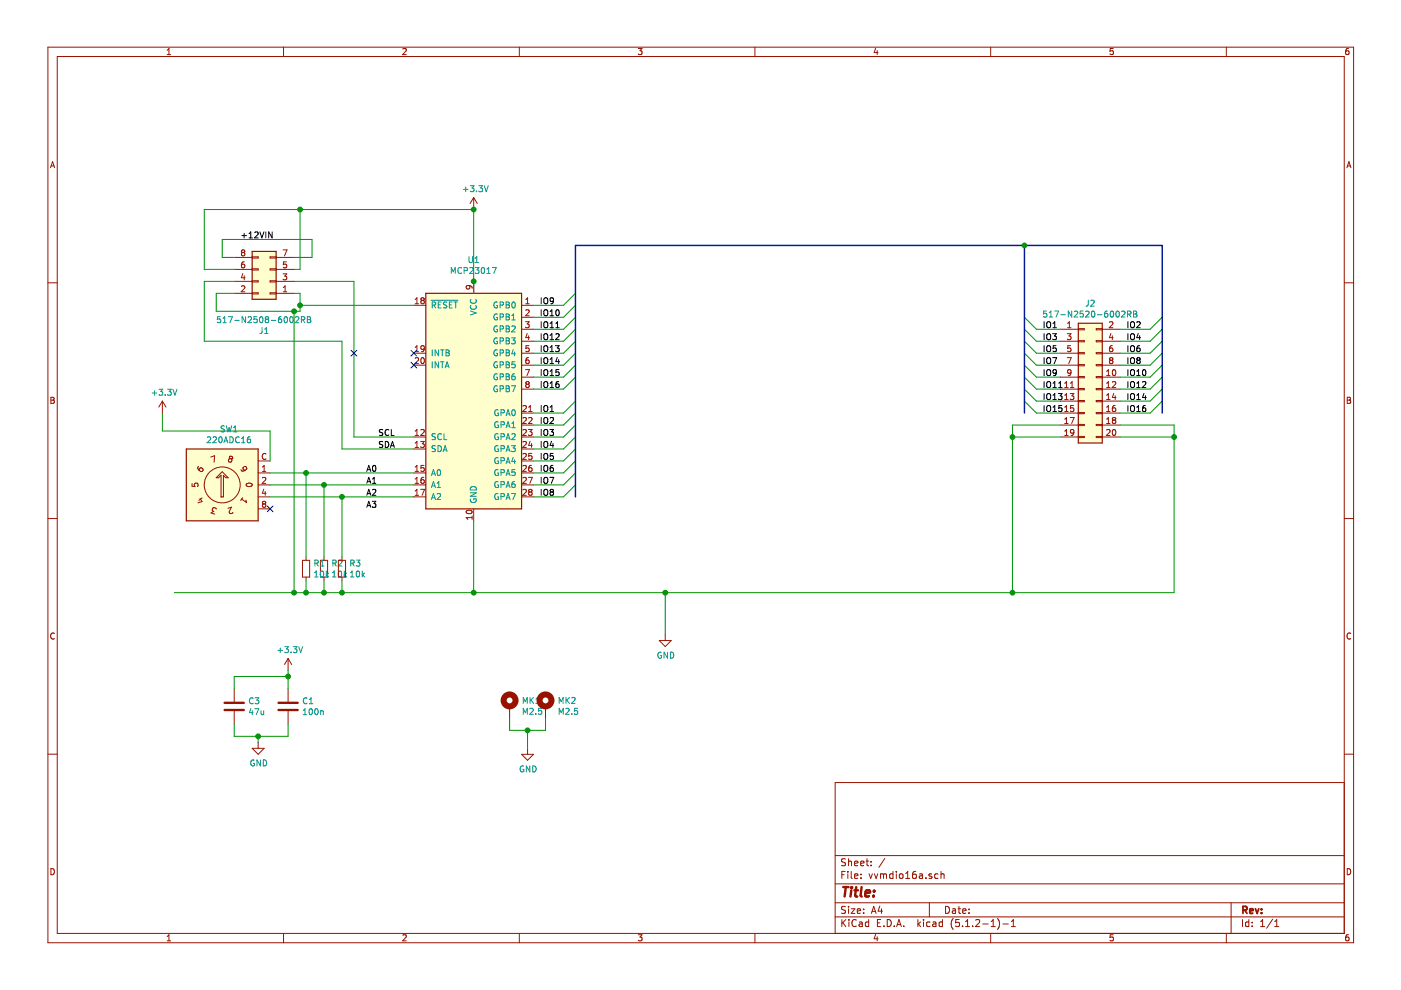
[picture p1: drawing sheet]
EESchema Schematic File Version 4
LIBS:vvmdio16a-cache
EELAYER 29 0
EELAYER END
$Descr A4 11693 8268
encoding utf-8
Sheet 1 1
Title ""
Date ""
Rev ""
Comp ""
Comment1 ""
Comment2 ""
Comment3 ""
Comment4 ""
$EndDescr
$Comp
L power:GND #PWR0101
U 1 1
P 5550 5300
F 0 "#PWR0101" H 5550 5050 50  0001 C CNN
F 1 "GND" H 5555 5127 50  0000 C CNN
F 2 "" H 5550 5300 50  0001 C CNN
F 3 "" H 5550 5300 50  0001 C CNN
	1    5550 5300
	1    0    0    -1  
$EndComp
Wire Wire Line
	5550 4950 5550 5300
$Comp
L power:+3.3V #PWR0102
U 1 1
P 3950 1750
F 0 "#PWR0102" H 3950 1600 50  0001 C CNN
F 1 "+3.3V" H 3965 1923 50  0000 C CNN
F 2 "" H 3950 1750 50  0001 C CNN
F 3 "" H 3950 1750 50  0001 C CNN
	1    3950 1750
	1    0    0    -1  
$EndComp
$Comp
L conn:Conn_02x10_Odd_Even J2
U 1 1
P 9050 3150
F 0 "J2" H 9100 3767 50  0000 C CNN
F 1 "517-N2520-6002RB" H 9100 3676 50  0000 C CNN
F 2 "Connectors_IDC:IDC-Header_2x10_Pitch2.54mm_Straight" H 9050 3150 50  0001 C CNN
F 3 "~" H 9050 3150 50  0001 C CNN
	1    9050 3150
	1    0    0    -1  
$EndComp
Wire Wire Line
	3950 4950 5550 4950
Wire Bus Line
	8550 2050 9700 2050
Entry Wire Line
	8550 2650 8650 2750
Entry Wire Line
	8550 2750 8650 2850
Wire Wire Line
	8650 2750 8850 2750
Wire Wire Line
	8650 2850 8850 2850
Entry Wire Line
	9600 2850 9700 2750
Entry Wire Line
	9600 2750 9700 2650
Wire Wire Line
	9600 2750 9350 2750
Wire Wire Line
	9600 2850 9350 2850
Text Label 8700 2750 0    50   ~ 0
IO1
Text Label 8700 2850 0    50   ~ 0
IO3
Text Label 9400 2750 0    50   ~ 0
IO2
Text Label 9400 2850 0    50   ~ 0
IO4
Wire Wire Line
	8850 2950 8650 2950
Wire Wire Line
	8850 3050 8650 3050
Wire Wire Line
	8650 3150 8850 3150
Wire Wire Line
	8650 3250 8850 3250
Wire Wire Line
	8650 3350 8850 3350
Wire Wire Line
	8650 3450 8850 3450
Wire Wire Line
	9600 2950 9350 2950
Wire Wire Line
	9600 3050 9350 3050
Wire Wire Line
	9600 3150 9350 3150
Wire Wire Line
	9600 3250 9350 3250
Wire Wire Line
	9600 3350 9350 3350
Wire Wire Line
	9600 3450 9350 3450
Entry Wire Line
	9600 2950 9700 2850
Entry Wire Line
	9600 3050 9700 2950
Entry Wire Line
	9600 3150 9700 3050
Entry Wire Line
	9600 3250 9700 3150
Entry Wire Line
	9600 3350 9700 3250
Entry Wire Line
	9600 3450 9700 3350
Entry Wire Line
	8550 2850 8650 2950
Entry Wire Line
	8550 2950 8650 3050
Entry Wire Line
	8550 3050 8650 3150
Entry Wire Line
	8550 3150 8650 3250
Entry Wire Line
	8550 3250 8650 3350
Entry Wire Line
	8550 3350 8650 3450
Text Label 8700 2950 0    50   ~ 0
IO5
Text Label 8700 3050 0    50   ~ 0
IO7
Text Label 8700 3150 0    50   ~ 0
IO9
Text Label 8700 3250 0    50   ~ 0
IO11
Text Label 8700 3350 0    50   ~ 0
IO13
Text Label 8700 3450 0    50   ~ 0
IO15
Text Label 9400 2950 0    50   ~ 0
IO6
Text Label 9400 3050 0    50   ~ 0
IO8
Text Label 9400 3150 0    50   ~ 0
IO10
Text Label 9400 3250 0    50   ~ 0
IO12
Text Label 9400 3350 0    50   ~ 0
IO14
Text Label 9400 3450 0    50   ~ 0
IO16
$Comp
L conn:Conn_02x04_Odd_Even J1
U 1 1
P 2250 2350
F 0 "J1" H 2300 2767 50  0000 C CNN
F 1 "517-N2508-6002RB" H 2300 2676 50  0000 C CNN
F 2 "Connector-IDC:IDC-Header_2x04_P2.54mm_Vertical" H 2250 2350 50  0001 C CNN
F 3 "~" H 2250 2350 50  0001 C CNN
	1    2250 2350
	-1   0    0    1   
$EndComp
Wire Wire Line
	2250 3950 2550 3950
Wire Wire Line
	3450 4050 2700 4050
Wire Wire Line
	2250 4150 2850 4150
$Comp
L device:R_Small R2
U 1 1
P 2700 4750
F 0 "R2" H 2759 4796 50  0000 L CNN
F 1 "10k" H 2759 4705 50  0000 L CNN
F 2 "Resistors_SMD:R_0805_HandSoldering" H 2700 4750 50  0001 C CNN
F 3 "" H 2700 4750 50  0001 C CNN
	1    2700 4750
	1    0    0    -1  
$EndComp
$Comp
L device:R_Small R3
U 1 1
P 2850 4750
F 0 "R3" H 2909 4796 50  0000 L CNN
F 1 "10k" H 2909 4705 50  0000 L CNN
F 2 "Resistors_SMD:R_0805_HandSoldering" H 2850 4750 50  0001 C CNN
F 3 "" H 2850 4750 50  0001 C CNN
	1    2850 4750
	1    0    0    -1  
$EndComp
Wire Wire Line
	2850 4650 2850 4150
Connection ~ 2850 4150
Wire Wire Line
	2850 4150 3450 4150
Wire Wire Line
	2700 4650 2700 4050
Connection ~ 2700 4050
Wire Wire Line
	2700 4050 2250 4050
$Comp
L device:R_Small R1
U 1 1
P 2550 4750
F 0 "R1" H 2609 4796 50  0000 L CNN
F 1 "10k" H 2609 4705 50  0000 L CNN
F 2 "Resistors_SMD:R_0805_HandSoldering" H 2550 4750 50  0001 C CNN
F 3 "" H 2550 4750 50  0001 C CNN
	1    2550 4750
	1    0    0    -1  
$EndComp
Wire Wire Line
	2550 4650 2550 3950
Connection ~ 2550 3950
Wire Wire Line
	2550 3950 3450 3950
Connection ~ 3950 4950
Wire Wire Line
	2850 4850 2850 4950
Wire Wire Line
	2700 4850 2700 4950
Wire Wire Line
	2700 4950 2850 4950
Connection ~ 2850 4950
Wire Wire Line
	2550 4850 2550 4950
Wire Wire Line
	2550 4950 2700 4950
Connection ~ 2700 4950
Connection ~ 2550 4950
Text Label 3150 3650 0    50   ~ 0
SCL
Text Label 3150 3750 0    50   ~ 0
SDA
$Comp
L device:C C1
U 1 1
P 2400 5900
F 0 "C1" H 2515 5946 50  0000 L CNN
F 1 "100n" H 2515 5855 50  0000 L CNN
F 2 "Capacitors_SMD:C_0805_HandSoldering" H 2438 5750 50  0001 C CNN
F 3 "" H 2400 5900 50  0001 C CNN
	1    2400 5900
	1    0    0    -1  
$EndComp
$Comp
L power:GND #PWR0104
U 1 1
P 2150 6200
F 0 "#PWR0104" H 2150 5950 50  0001 C CNN
F 1 "GND" H 2155 6027 50  0000 C CNN
F 2 "" H 2150 6200 50  0001 C CNN
F 3 "" H 2150 6200 50  0001 C CNN
	1    2150 6200
	1    0    0    -1  
$EndComp
$Comp
L power:+3.3V #PWR0106
U 1 1
P 2400 5600
F 0 "#PWR0106" H 2400 5450 50  0001 C CNN
F 1 "+3.3V" H 2415 5773 50  0000 C CNN
F 2 "" H 2400 5600 50  0001 C CNN
F 3 "" H 2400 5600 50  0001 C CNN
	1    2400 5600
	1    0    0    -1  
$EndComp
Wire Wire Line
	2400 5600 2400 5650
Wire Wire Line
	2150 6150 2150 6200
Wire Wire Line
	2400 6050 2400 6150
Wire Wire Line
	2400 6150 2150 6150
$Comp
L device:C C3
U 1 1
P 1950 5900
F 0 "C3" H 2065 5946 50  0000 L CNN
F 1 "47u" H 2065 5855 50  0000 L CNN
F 2 "Capacitors_SMD:C_0805_HandSoldering" H 1988 5750 50  0001 C CNN
F 3 "" H 1950 5900 50  0001 C CNN
	1    1950 5900
	1    0    0    -1  
$EndComp
Wire Wire Line
	1950 6050 1950 6150
Wire Wire Line
	1950 6150 2150 6150
Wire Wire Line
	1950 5750 1950 5650
Wire Wire Line
	1950 5650 2400 5650
Connection ~ 2400 5650
Wire Wire Line
	2400 5650 2400 5750
$Comp
L mechanical:Mounting_Hole_PAD MK1
U 1 1
P 4250 5900
F 0 "MK1" H 4350 5949 50  0000 L CNN
F 1 "M2.5" H 4350 5858 50  0000 L CNN
F 2 "Mounting_Holes:MountingHole_2.7mm_M2.5_DIN965_Pad" H 4250 5900 50  0001 C CNN
F 3 "" H 4250 5900 50  0001 C CNN
	1    4250 5900
	1    0    0    -1  
$EndComp
$Comp
L mechanical:Mounting_Hole_PAD MK2
U 1 1
P 4550 5900
F 0 "MK2" H 4650 5949 50  0000 L CNN
F 1 "M2.5" H 4650 5858 50  0000 L CNN
F 2 "Mounting_Holes:MountingHole_2.7mm_M2.5_DIN965_Pad" H 4550 5900 50  0001 C CNN
F 3 "" H 4550 5900 50  0001 C CNN
	1    4550 5900
	1    0    0    -1  
$EndComp
$Comp
L power:GND #PWR0107
U 1 1
P 4400 6250
F 0 "#PWR0107" H 4400 6000 50  0001 C CNN
F 1 "GND" H 4405 6077 50  0000 C CNN
F 2 "" H 4400 6250 50  0001 C CNN
F 3 "" H 4400 6250 50  0001 C CNN
	1    4400 6250
	1    0    0    -1  
$EndComp
Wire Wire Line
	4250 6000 4250 6100
Wire Wire Line
	8450 3550 8850 3550
Wire Wire Line
	9350 3550 9800 3550
Wire Wire Line
	8450 3650 8450 3550
Wire Wire Line
	8450 3650 8850 3650
Wire Wire Line
	9800 3650 9800 3550
Wire Wire Line
	9350 3650 9800 3650
Wire Wire Line
	2250 3850 2250 3600
Wire Wire Line
	2250 3600 1350 3600
$Comp
L Switch:SW_Coded_SH-7010 SW1
U 1 1
P 1850 4050
F 0 "SW1" H 1907 4517 50  0000 C CNN
F 1 "220ADC16" H 1907 4426 50  0000 C CNN
F 2 "Buttons_Switches_THT:Nidec_Copal_SH-7010C" H 1550 3600 50  0001 L CNN
F 3 "https://www.nidec-copal-electronics.com/e/catalog/switch/sh-7000.pdf" H 1850 4050 50  0001 C CNN
	1    1850 4050
	1    0    0    -1  
$EndComp
Text Label 3050 3950 0    50   ~ 0
A0
Text Label 3050 4050 0    50   ~ 0
A1
Text Label 3050 4150 0    50   ~ 0
A2
Text Label 3050 4250 0    50   ~ 0
A3
Wire Wire Line
	4250 6100 4400 6100
Wire Wire Line
	4400 6100 4400 6250
Wire Wire Line
	4400 6100 4550 6100
Wire Wire Line
	4550 6100 4550 6000
Connection ~ 4400 6100
$Comp
L power:+3.3V #PWR0108
U 1 1
P 1350 3450
F 0 "#PWR0108" H 1350 3300 50  0001 C CNN
F 1 "+3.3V" H 1365 3623 50  0000 C CNN
F 2 "" H 1350 3450 50  0001 C CNN
F 3 "" H 1350 3450 50  0001 C CNN
	1    1350 3450
	1    0    0    -1  
$EndComp
Wire Wire Line
	1350 3450 1350 3600
Wire Wire Line
	1700 2850 1700 2350
Wire Wire Line
	1700 2350 1950 2350
Wire Wire Line
	1950 2450 1800 2450
Wire Wire Line
	1800 2450 1800 2600
Wire Wire Line
	1800 2600 2450 2600
Wire Wire Line
	2450 2450 2500 2450
Wire Wire Line
	1950 2250 1700 2250
Wire Wire Line
	1700 2250 1700 1750
Wire Wire Line
	1700 1750 2500 1750
Wire Wire Line
	2450 2250 2500 2250
Wire Wire Line
	2500 2250 2500 1750
Connection ~ 2500 1750
Wire Wire Line
	2500 1750 3950 1750
Wire Wire Line
	2450 2150 2600 2150
Wire Wire Line
	2600 2150 2600 2000
Wire Wire Line
	2600 2000 1850 2000
Wire Wire Line
	1850 2000 1850 2150
Wire Wire Line
	1850 2150 1950 2150
Text Label 2000 2000 0    50   ~ 0
+12VIN
Connection ~ 2150 6150
Wire Wire Line
	5550 4950 8450 4950
Wire Wire Line
	8450 4950 8450 3650
Connection ~ 5550 4950
Connection ~ 8450 3650
Wire Wire Line
	8450 4950 9800 4950
Wire Wire Line
	9800 4950 9800 3650
Connection ~ 8450 4950
Connection ~ 9800 3650
$Comp
L microchip:MCP23017 U1
U 1 1
P 3950 3350
F 0 "U1" H 3950 4531 50  0000 C CNN
F 1 "MCP23017" H 3950 4440 50  0000 C CNN
F 2 "SMD_Packages:SOIC-28" H 4000 2400 50  0001 L CNN
F 3 "http://ww1.microchip.com/downloads/en/DeviceDoc/20001952C.pdf" H 4200 4350 50  0001 C CNN
	1    3950 3350
	-1   0    0    -1  
$EndComp
Wire Wire Line
	3950 2350 3950 2450
Wire Wire Line
	3950 1750 3950 2350
Connection ~ 3950 1750
Connection ~ 3950 2350
Wire Wire Line
	3950 4350 3950 4950
NoConn ~ 2250 4250
Wire Wire Line
	2850 4950 3950 4950
Wire Wire Line
	2850 3750 2850 2850
Wire Wire Line
	2850 2850 1700 2850
Wire Wire Line
	2850 3750 3450 3750
Wire Wire Line
	3450 3650 2950 3650
Wire Wire Line
	2950 3650 2950 2350
Wire Wire Line
	2450 2350 2950 2350
Wire Wire Line
	2500 2450 2500 2550
Wire Wire Line
	3450 2550 2500 2550
Connection ~ 2500 2550
Wire Wire Line
	2500 2550 2500 2600
Wire Wire Line
	1450 4950 2450 4950
Wire Wire Line
	2450 4950 2450 2600
Connection ~ 2450 4950
Wire Wire Line
	2450 4950 2550 4950
Connection ~ 2450 2600
Wire Wire Line
	2450 2600 2500 2600
Wire Bus Line
	8550 2050 4800 2050
Connection ~ 8550 2050
Entry Wire Line
	4800 2550 4700 2650
Entry Wire Line
	4800 2450 4700 2550
Entry Wire Line
	4800 2650 4700 2750
Entry Wire Line
	4800 2750 4700 2850
Entry Wire Line
	4800 2850 4700 2950
Entry Wire Line
	4800 2950 4700 3050
Entry Wire Line
	4800 3050 4700 3150
Entry Wire Line
	4800 3150 4700 3250
Entry Wire Line
	4800 3350 4700 3450
Entry Wire Line
	4800 3450 4700 3550
Entry Wire Line
	4800 3550 4700 3650
Entry Wire Line
	4800 3650 4700 3750
Entry Wire Line
	4800 3750 4700 3850
Entry Wire Line
	4800 3850 4700 3950
Entry Wire Line
	4800 3950 4700 4050
Entry Wire Line
	4800 4050 4700 4150
Wire Wire Line
	4700 2550 4450 2550
Wire Wire Line
	4450 2650 4700 2650
Wire Wire Line
	4700 2750 4450 2750
Wire Wire Line
	4450 2850 4700 2850
Wire Wire Line
	4450 2950 4700 2950
Wire Wire Line
	4450 3050 4700 3050
Wire Wire Line
	4700 3150 4450 3150
Wire Wire Line
	4450 3250 4700 3250
Wire Wire Line
	4700 3450 4450 3450
Wire Wire Line
	4450 3550 4700 3550
Wire Wire Line
	4450 3650 4700 3650
Wire Wire Line
	4700 3750 4450 3750
Wire Wire Line
	4450 3850 4700 3850
Wire Wire Line
	4700 3950 4450 3950
Wire Wire Line
	4450 4050 4700 4050
Wire Wire Line
	4700 4150 4450 4150
Text Label 4500 3450 0    50   ~ 0
IO1
Text Label 4500 3550 0    50   ~ 0
IO2
Text Label 4500 3650 0    50   ~ 0
IO3
Text Label 4500 3750 0    50   ~ 0
IO4
Text Label 4500 3850 0    50   ~ 0
IO5
Text Label 4500 3950 0    50   ~ 0
IO6
Text Label 4500 4050 0    50   ~ 0
IO7
Text Label 4500 4150 0    50   ~ 0
IO8
Text Label 4500 2550 0    50   ~ 0
IO9
Text Label 4500 2650 0    50   ~ 0
IO10
Text Label 4500 2750 0    50   ~ 0
IO11
Text Label 4500 2850 0    50   ~ 0
IO12
Text Label 4500 2950 0    50   ~ 0
IO13
Text Label 4500 3050 0    50   ~ 0
IO14
Text Label 4500 3150 0    50   ~ 0
IO15
Text Label 4500 3250 0    50   ~ 0
IO16
NoConn ~ 3450 2950
NoConn ~ 3450 3050
NoConn ~ 2950 2950
Wire Bus Line
	9700 2050 9700 3450
Wire Bus Line
	8550 2050 8550 3450
Wire Bus Line
	4800 2050 4800 4150
$EndSCHEMATC
